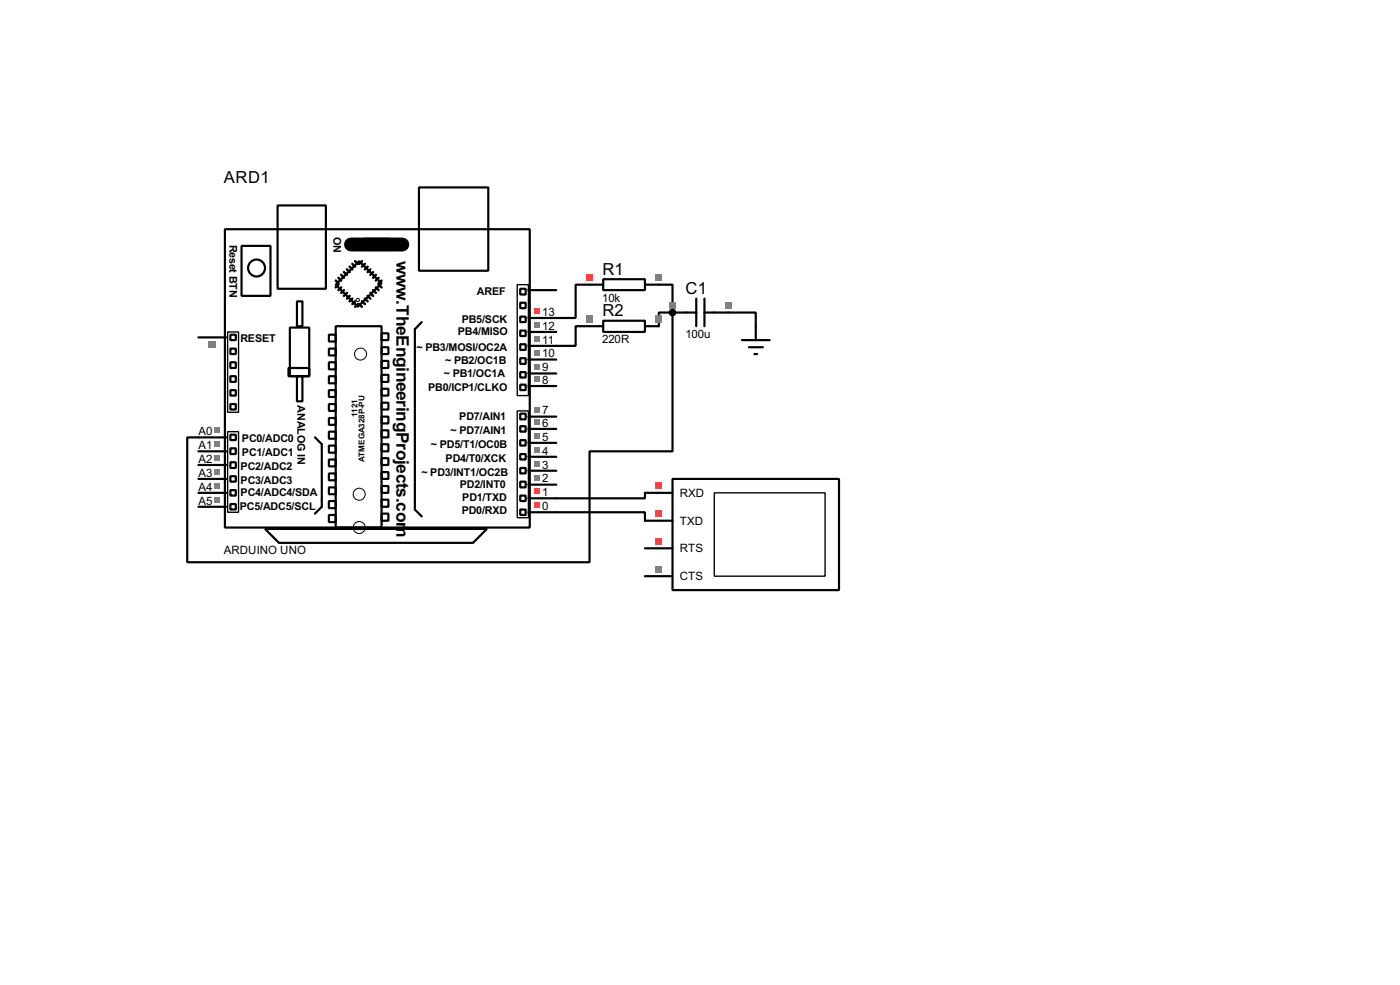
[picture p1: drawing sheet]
<svg xmlns="http://www.w3.org/2000/svg" width="256mm" height="180mm" viewBox="0 0 256 180" stroke-linecap="round" stroke-linejoin="round" font-family="sans-serif">
<g fill="none" stroke="#000" stroke-width=".4">
<path d="M50.9 37.6h8.8v15.3h-8.8zM76.8 34.3h12.7v15.3h-12.7zM41.2 42h55.9v54.6h-55.9zM44.3 45h5.3v9.2h-5.3zM53.1 60h3.6v8.9h-3.6zM54.4 55.2h1v4.5h-1zM61.5 59.7h8.4v36.9h-8.4zM65.8 47.8l4.1 4.1-4.3 4.3-4.1-4.1zM66.9 43.7h4.5v2.1h-4.5zM77.3 59l-1.3 1.3v33l1.3 1.2M95.3 52.9h1v1h-1zM95.3 58h1v1h-1z"/>
<path d="M95.3 55.4h1v1h-1zM96.8 53.1h5.1M108 52.1h-2.5v6.1h-8.7M108 59.7h-2.5v3.6h-8.7M120.7 52.1h2.5v5.1M123.2 57.2h-2.5v2.5M123.2 57.2v25.4h-15.2v20.3h-73.7v-22.8h7.2M133.4 57.2h5.1v2.5M36.4 61.8h5.1M42.2 63.8h1v1h-1zM42.2 68.9h1v1h-1zM42.2 74h1v1h-1z"/>
<path d="M42.2 71.4h1v1h-1zM42.2 66.3h1v1.1h-1zM42.2 61.3h1v1h-1zM42.2 79.6h1v1h-1zM52.9 67.4h3.8v1.5h-3.8zM54.4 68.9h1v4.6h-1zM60.3 61.3h1.2v1.2h-1.2zM60.3 63.8h1.2v1.3h-1.2zM60.3 66.3h1.2v1.3h-1.2zM60.3 68.9h1.2v1.3h-1.2zM60.3 71.4h1.2v1.3h-1.2zM60.3 74h1.2v1.2h-1.2z"/>
<path d="M60.3 76.5h1.2v1.3h-1.2zM60.3 79h1.2v1.3h-1.2zM69.9 61h1.3v1.3h-1.3zM69.9 63.6h1.3v1.2h-1.3zM69.9 66.1h1.3v1.3h-1.3zM69.9 68.6h1.3v1.3h-1.3zM69.9 71.2h1.3v1.2h-1.3zM69.9 73.7h1.3v1.3h-1.3zM69.9 76.3h1.3v1.2h-1.3zM69.9 78.8h1.3v1.3h-1.3zM95.3 60.5h1v1h-1zM95.3 63h1v1.1h-1z"/>
<path d="M95.3 65.6h1v1h-1zM95.3 68.1h1v1h-1zM95.3 70.4h1v1h-1zM95.3 75.7h1v1.1h-1zM95.3 78h1v1h-1zM96.8 78.5h5.1M96.8 76.3h5.1M96.8 70.7h5.1M96.8 68.4h5.1M96.8 65.8h5.1M96.8 60.8h5.1M36.4 92.8h5.1"/>
<path d="M36.4 90.2h5.1M36.4 87.7h5.1M36.4 85.1h5.1M36.4 82.6h5.1M42.2 82.1h1v1h-1zM42.2 84.6h1v1.1h-1zM42.2 87.2h1v1h-1zM42.2 89.7h1v1h-1zM42.2 92.3h1v1h-1zM48.6 96.8h40.6l-2.5 2.6h-35.6zM57.7 80.1l1.3 1.2v11.5l-1.3 1.2M60.3 81.6h1.2v1.3h-1.2z"/>
<path d="M60.3 84.1h1.2v1.3h-1.2zM60.3 86.7h1.2v1.2h-1.2zM60.3 89.2h1.2v1.3h-1.2zM60.3 91.7h1.2v1.3h-1.2zM60.3 94.3h1.2v1.3h-1.2zM69.9 81.3h1.3v1.3h-1.3zM69.9 83.9h1.3v1.2h-1.3zM69.9 86.4h1.3v1.3h-1.3zM69.9 89h1.3v1.2h-1.3zM69.9 91.5h1.3v1.3h-1.3zM69.9 94h1.3v1.3h-1.3zM95.3 80.6h1v1h-1z"/>
<path d="M95.3 83.1h1v1h-1zM95.3 85.7h1v1h-1zM95.3 88.2h1v1h-1zM95.3 90.7h1v1h-1zM95.3 93.3h1v1h-1zM96.8 93.8h21.4v1.5M96.8 88.7h5.1M96.8 86.2h5.1M96.8 83.6h5.1M96.8 81.1h5.1M118.2 90.2v1h-21.4"/>
<circle cx="47" cy="49.1" r="1.55"/>
</g>
<circle cx="123.2" cy="57.2" r=".2" fill="#000"/>
<path d="M64.3 44.8h9.4" fill="none" stroke="#000" stroke-width="2.6"/>
<g fill="none" stroke="#000" stroke-width=".45">
<path d="M61.5 51.4l.5 .5M62 50.9l.5 .5M62 52.1l-.5 .5M62.5 50.3l.5 .6M62.5 52.6l-.5 .5M63 49.8l.6 .5M63 53.1l-.5 .5M63.6 49.3l.5 .5M63.6 53.6l-.6 .6M64.1 48.8l.5 .5M64.1 54.2l-.5 .5M64.6 48.3l.5 .5"/>
<path d="M64.6 54.7l-.5 .5M65.1 47.8l.5 .5M65.1 55.2l-.5 .5M65.6 55.7l-.5 .5M65.8 55.7l.5 .5M66.3 55.2l.6 .5M66.3 47.8l-.5 .5M66.9 54.7l.5 .5M66.9 48.3l-.6 .5M67.4 54.2l.5 .5M67.4 48.8l-.5 .5M67.9 53.6l.5 .6"/>
<path d="M67.9 49.3l-.5 .5M68.4 53.1l.5 .5M68.4 49.8l-.5 .5M68.9 52.6l.5 .5M68.9 50.3l-.5 .6M69.4 52.1l.5 .5M69.4 50.9l-.5 .5M69.9 51.4l-.5 .5"/>
</g>
<g fill="none" stroke="#000" stroke-width=".18">
<circle cx="65.5" cy="54.9" r=".3"/>
<circle cx="66" cy="64.8" r="1.1"/>
<circle cx="65.8" cy="96.6" r="1.1"/>
<circle cx="65.8" cy="90.5" r="1.1"/>
</g>
<path d="M94.8 52.1h2v20.3h-2zM41.7 60.8h2v14.7h-2zM41.7 79h2v14.8h-2zM94.8 75.2h2v19.6h-2z" fill="none" stroke="#000" stroke-width=".25"/>
<g fill="#ff4040">
<path d="M98 92h1v1h-1z"/>
<path d="M98 89.5h1v1h-1z"/>
</g>
<g fill="#808080">
<path d="M98 86.9h1v1h-1z"/>
<path d="M98 84.4h1v1h-1z"/>
<path d="M98 81.8h1v1.1h-1z"/>
<path d="M98 79.3h1v1h-1z"/>
<path d="M98 76.8h1v1h-1z"/>
<path d="M98 74.5h1v1h-1z"/>
<path d="M98 68.9h1v1h-1z"/>
<path d="M98 66.6h1v1h-1z"/>
<path d="M98 64.1h1v1h-1z"/>
<path d="M98 61.5h1v1h-1z"/>
<path d="M98 59h1v1h-1z"/>
</g>
<path d="M98 56.4h1v1.1h-1z" fill="#ff4040"/>
<g fill="#808080">
<path d="M39.3 91h1v1h-1z"/>
<path d="M39.3 88.4h1v1.1h-1z"/>
<path d="M39.3 85.9h1v1h-1z"/>
<path d="M39.3 83.4h1v1h-1z"/>
<path d="M39.3 80.8h1v1h-1z"/>
<path d="M39.3 78.3h1v1h-1z"/>
<path d="M38.3 62.4h1.3v1.3h-1.3z"/>
</g>
<path d="M123.2 57.2h4.4M127.6 54.7v5M129.1 54.7v5M129.1 57.2h4.3" fill="none" stroke="#000" stroke-width=".4"/>
<path d="M132.8 55.3h1.2v1.3h-1.2z" fill="#4040ff"/>
<path d="M122.6 55.3h1.3v1.3h-1.3z" fill="#808080"/>
<path d="M108 52.1h2.5M110.5 51.1h7.7v2h-7.7zM118.2 52.1h2.5M138.5 59.7v2.6M135.9 62.3h5.1M137.2 63.6h2.6M138.2 64.8h.5" fill="none" stroke="#000" stroke-width=".4"/>
<path d="M107.4 50.2h1.2v1.3h-1.2z" fill="#ff4040"/>
<path d="M120.1 50.2h1.2v1.3h-1.2z" fill="#808080"/>
<path d="M108 59.7h2.5M110.5 58.7h7.7v2.1h-7.7zM118.2 59.7h2.5" fill="none" stroke="#000" stroke-width=".4"/>
<g fill="#808080">
<path d="M107.4 57.8h1.2v1.3h-1.2z"/>
<path d="M120.1 57.8h1.2v1.3h-1.2z"/>
</g>
<circle cx="123.2" cy="57.2" r=".5" fill="#000" stroke="#000" stroke-width=".4"/>
<path d="M118.2 90.2h5M118.2 95.3h5M123.2 87.7h30.5v20.3h-30.5zM118.2 100.4h5M118.2 105.5h5" fill="none" stroke="#000" stroke-width=".4"/>
<path d="M130.9 90.2h20.3v15.3h-20.3z" fill="none" stroke="#000" stroke-width=".25"/>
<g fill="#ff4040">
<path d="M120.1 88.3h1.2v1.3h-1.2z"/>
<path d="M120.1 98.5h1.2v1.2h-1.2z"/>
<path d="M120.1 93.4h1.2v1.3h-1.2z"/>
</g>
<path d="M120.1 103.6h1.2v1.2h-1.2z" fill="#808080"/>
<g font-size="3.6">
<text x="72.7" y="47.7" transform="rotate(90 72.7 47.7)">w</text>
<text x="72.7" y="55" transform="rotate(90 72.7 55)">.TheEngineeringProjects.com</text>
</g>
<g font-size="3.4">
<text x="41" y="33.5">ARD1</text>
<text x="110.4" y="50.3">R1</text>
<text x="125.6" y="53.9">C1</text>
<text x="110.4" y="57.9">R2</text>
</g>
<g font-size="2.4">
<text x="99.4" y="57.8">13</text>
<text x="110.3" y="55.2">10k</text>
<text x="99.4" y="65.4">10</text>
<text x="99.4" y="62.9">11</text>
<text x="99.4" y="60.3">12</text>
<text x="110.3" y="62.8">220R</text>
<text x="125.6" y="61.8">100u</text>
<text x="99.4" y="70.2">8</text>
<text x="99.4" y="68">9</text>
<text x="99.4" y="75.8">7</text>
<text x="36.4" y="82.2">A1</text>
<text x="36.4" y="79.7">A0</text>
<text x="99.4" y="83.2">4</text>
<text x="99.4" y="80.7">5</text>
<text x="99.4" y="78.1">6</text>
<text x="36.4" y="89.8">A4</text>
<text x="36.4" y="87.3">A3</text>
<text x="36.4" y="84.7">A2</text>
<text x="99.4" y="88.3">2</text>
<text x="99.4" y="85.7">3</text>
<text x="36.4" y="92.4">A5</text>
<text x="99.4" y="93.4">0</text>
<text x="99.4" y="90.8">1</text>
<text x="124.5" y="90.9">RXD</text>
<text x="41" y="101.5">ARDUINO UNO</text>
<text x="124.5" y="101.1">RTS</text>
<text x="124.5" y="96">TXD</text>
<text x="124.5" y="106.2">CTS</text>
</g>
<g font-size="2.2">
<text x="42.1" y="44.8" transform="rotate(90 42.1 44.8)">Reset BTN</text>
<text x="61.1" y="43.3" transform="rotate(90 61.1 43.3)">ON</text>
<text x="87.3" y="54">AREF</text>
<text x="84.6" y="59.1">PB5/SCK</text>
<text x="44" y="62.7">RESET</text>
<text x="76.3" y="64.2">~ PB3/MOSI/OC2A</text>
<text x="83.9" y="61.4">PB4/MISO</text>
<text x="78.4" y="71.6">PB0/ICP1/CLKO</text>
<text x="81.3" y="69">~ PB1/OC1A</text>
<text x="81.6" y="66.7">~ PB2/OC1B</text>
<text x="54.5" y="74.2" transform="rotate(90 54.5 74.2)">ANALOG IN</text>
<text x="84.1" y="76.9">PD7/AIN1</text>
<text x="44.3" y="83.5">PC1/ADC1</text>
<text x="44.3" y="81">PC0/ADC0</text>
<text x="79" y="82">~ PD5/T1/OC0B</text>
<text x="82.6" y="79.4">~ PD7/AIN1</text>
<text x="44.1" y="88.5">PC3/ADC3</text>
<text x="44.1" y="86">PC2/ADC2</text>
<text x="77.2" y="87.1">~ PD3/INT1/OC2B</text>
<text x="81.6" y="84.5">PD4/T0/XCK</text>
<text x="84.2" y="89.4">PD2/INT0</text>
<text x="43.9" y="93.4">PC5/ADC5/SCL</text>
<text x="44.1" y="90.8">PC4/ADC4/SDA</text>
<text x="84.6" y="94.2">PD0/RXD</text>
<text x="84.7" y="91.6">PD1/TXD</text>
</g>
<g font-size="1.7">
<text x="65.5" y="76.2" transform="rotate(-90 65.5 76.2)">1121</text>
<text x="66.8" y="84.5" transform="rotate(-90 66.8 84.5)">ATMEGA328P-PU</text>
</g>
</svg>
